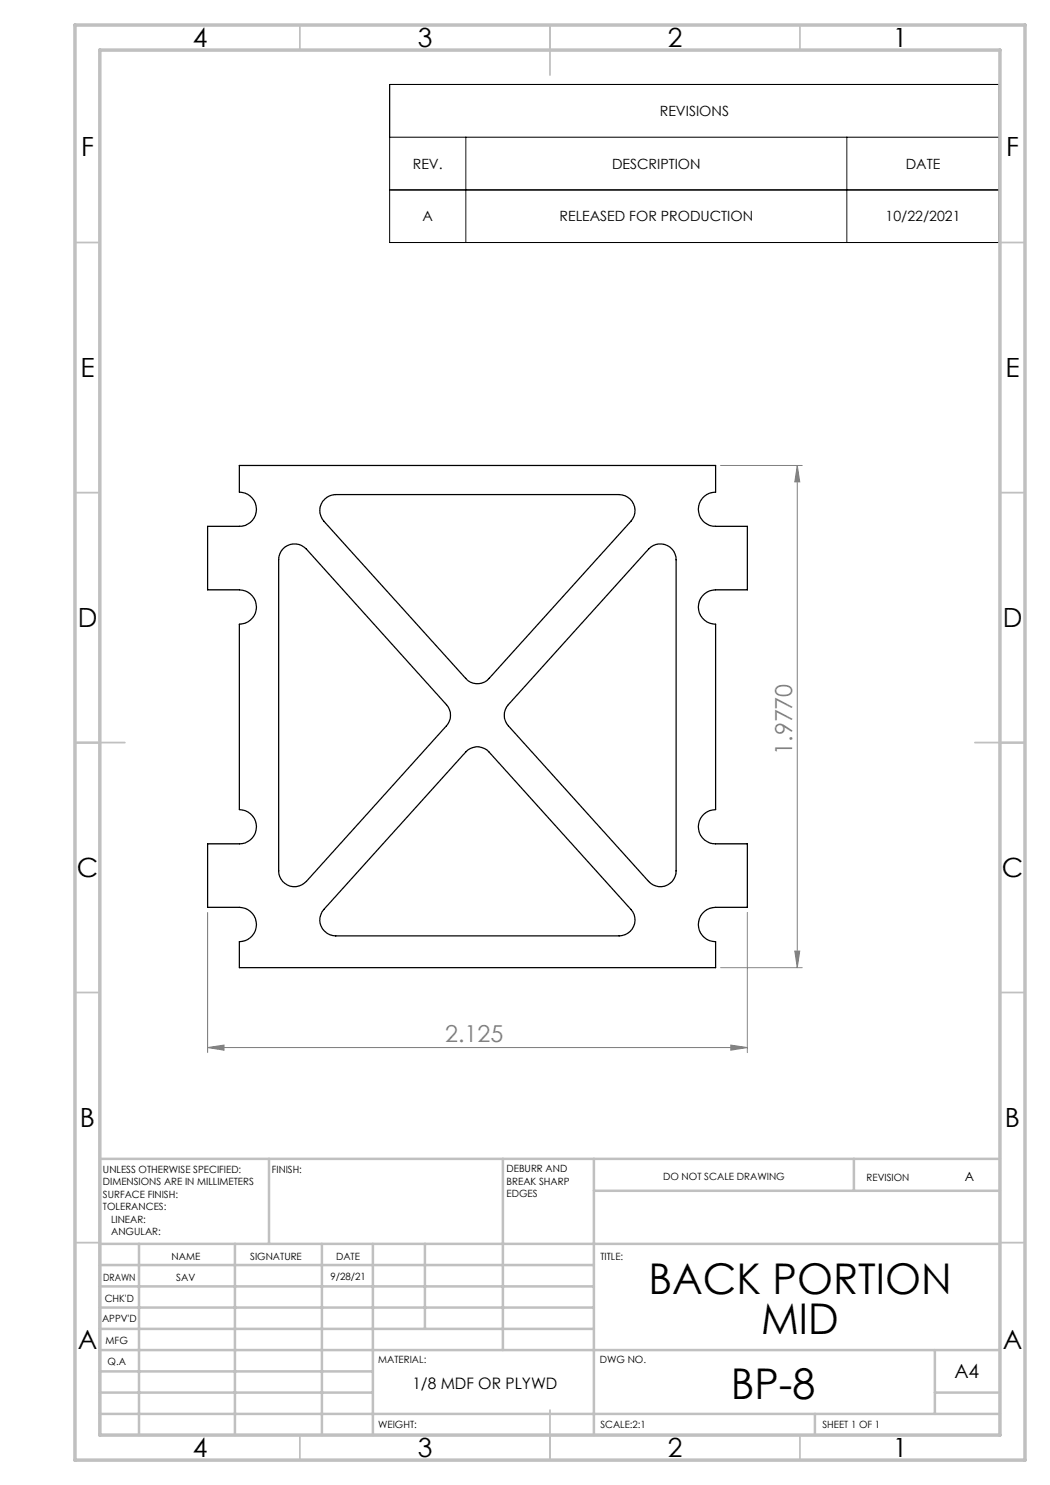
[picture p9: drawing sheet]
<svg xmlns="http://www.w3.org/2000/svg" width="210mm" height="297mm" viewBox="0 0 210 297" stroke-linecap="round" stroke-linejoin="round" font-family="sans-serif">
<path d="M144.1 93.1h16.3M159.5 93.1l.4 3.3h-.9zM159.5 93.1v100.4M41.5 182.5v28M144.1 193.5h16.3M149.5 182.5v28M159 190.2h.9l-.4 3.3zM41.5 209.5l3.3-.5v1zM41.5 209.5h108M146.2 209l3.3 .5-3.3 .5z" fill="none" stroke="#808080" stroke-width=".2"/>
<path d="M77.9 16.9h121.9v31.6h-121.9zM77.9 27.4h121.9M93.2 27.4v21.1M169.4 27.4v21.1M199.8 38h-121.9" fill="none" stroke="#000" stroke-width=".2"/>
<g fill="none" stroke="#c0c0c0" stroke-width=".35">
<path d="M60 5v5M110 5v10M160 5v5M15 48.5h5M200 48.5h5M15 98.5h5M200 98.5h5M15 148.5h10M195 148.5h10M15 198.5h5M200 198.5h5M15 248.5h5"/>
<path d="M200 248.5h5M60 287v5M110 282v10M160 287v5"/>
</g>
<g fill="none" stroke="#c0c0c0" stroke-width=".5">
<path d="M53.8 231.8v17M100.6 231.8v38.2M118.8 231.8v55.2M118.8 238.2h81.2M170.8 231.8v6.4M200 231.8h-180v55.2M20 248.8h180M20 257.3h98.8M20 253h98.8M27.8 248.8v38.2M47 248.8v38.2M64.4 248.8v38.2"/>
<path d="M74.6 248.8v38.2M85 248.8v17M20 265.8h98.8M20 261.5h98.8M20 278.5h54.6M20 274.3h54.6M20 270h180M187 278.5h13M187 270v12.8M20 282.8h180M163 282.8v4.2"/>
</g>
<path d="M15 5h190v287h-190zM20 10h180v277h-180z" fill="none" stroke="#c0c0c0" stroke-width=".7"/>
<g fill="#808080">
<path d="M41.5 209.5l3.3-.5v1zM146.2 209l3.3 .5-3.3 .5z"/>
<path d="M159 190.2h.9l-.4 3.3zM159.5 93.1l.4 3.3h-.9z"/>
</g>
<path d="M47.9 93.1h95.2v5.3a3.4 3.4 0 0 0-3.4 3.4 3.4 3.4 0 0 0 3.4 3.5h6.4v12.7h-6.4a3.4 3.4 0 0 0-3.4 3.4 3.4 3.4 0 0 0 3.4 3.4v37.1a3.4 3.4 0 0 0-3.4 3.4 3.4 3.4 0 0 0 3.4 3.5h6.4v12.7h-6.4a3.4 3.4 0 0 0-3.4 3.4 3.4 3.4 0 0 0 3.4 3.4v5.2h-95.2v-5.2a3.4 3.4 0 0 0 3.4-3.4 3.4 3.4 0 0 0-3.4-3.4h-6.4v-12.7h6.4a3.4 3.4 0 0 0 3.4-3.5 3.4 3.4 0 0 0-3.4-3.4v-37.1a3.4 3.4 0 0 0 3.4-3.4 3.4 3.4 0 0 0-3.4-3.4h-6.4v-12.7h6.4a3.4 3.4 0 0 0 3.4-3.5 3.4 3.4 0 0 0-3.4-3.4zM64.9 99.8a3.1 3.1 0 0 1 2.2-.9h56.7a3.2 3.2 0 0 1 2.9 1.9 3.2 3.2 0 0 1-.5 3.4l-28.4 31.5a3.1 3.1 0 0 1-4.7 0l-28.3-31.5a3.2 3.2 0 0 1 .1-4.4zM56.6 109.8a3.2 3.2 0 0 1 4.7 0l28 31.1a3.2 3.2 0 0 1 0 4.3l-28 31.1a3.2 3.2 0 0 1-3.5 .8 3.2 3.2 0 0 1-2.1-2.9v-62.3a3.2 3.2 0 0 1 .9-2.1zM129.7 109.8a3.2 3.2 0 0 1 3.5-.8 3.2 3.2 0 0 1 2 2.9v62.3a3.1 3.1 0 0 1-2 2.9 3.1 3.1 0 0 1-3.5-.8l-28-31.1a3.2 3.2 0 0 1 0-4.3zM93.1 150.4a3.1 3.1 0 0 1 4.7 0l28.4 31.5a3.2 3.2 0 0 1 .5 3.4 3.2 3.2 0 0 1-2.9 1.9h-56.7a3.2 3.2 0 0 1-2.9-1.9 3.2 3.2 0 0 1 .6-3.4z" fill="none" stroke="#000" stroke-width=".25"/>
<g font-size="8.5">
<text x="129.7" y="258.8">BACK PORTION</text>
<text x="152.2" y="266.9">MID</text>
<text x="146.2" y="279.7">BP-8</text>
</g>
<g font-size="5.3">
<text x="38.5" y="9.5">4</text>
<text x="83.5" y="9.5">3</text>
<text x="133.6" y="9.5">2</text>
<text x="178.6" y="9.5">1</text>
<text x="16.2" y="31.2">F</text>
<text x="201.2" y="31.2">F</text>
<text x="16.1" y="75.5">E</text>
<text x="201.1" y="75.5">E</text>
<text x="15.5" y="125.5">D</text>
<text x="200.5" y="125.5">D</text>
<text x="15.4" y="175.5">C</text>
<text x="200.4" y="175.5">C</text>
<text x="16" y="225.5">B</text>
<text x="201" y="225.5">B</text>
<text x="15.5" y="269.8">A</text>
<text x="200.5" y="269.8">A</text>
<text x="38.5" y="291.5">4</text>
<text x="83.5" y="291.5">3</text>
<text x="133.6" y="291.5">2</text>
<text x="178.6" y="291.5">1</text>
</g>
<g font-size="4.7" fill="#808080">
<text x="158.5" y="151" transform="rotate(-90 158.5 151)">1.9770</text>
<text x="89" y="208.5">2.125</text>
</g>
<text font-size="3.9" x="190.9" y="275.5">A4</text>
<text font-size="3.2" x="82.5" y="277.9">1/8 MDF OR PLYWD</text>
<g font-size="2.8">
<text x="132" y="23.2">REVISIONS</text>
<text x="82.6" y="33.7">REV.</text>
<text x="122.4" y="33.7">DESCRIPTION</text>
<text x="181.2" y="33.7">DATE</text>
<text x="84.5" y="44.3">A</text>
<text x="111.9" y="44.3">RELEASED FOR PRODUCTION</text>
<text x="177.1" y="44.3">10/22/2021</text>
</g>
<text font-size="2.5" x="192.9" y="236.1">A</text>
<g font-size="2">
<text x="20.6" y="234.6">UNLESS OTHERWISE SPECIFIED:</text>
<text x="20.6" y="237.1">DIMENSIONS ARE IN MILLIMETERS</text>
<text x="20.6" y="239.6">SURFACE FINISH:</text>
<text x="54.4" y="234.6">FINISH:</text>
<text x="101.3" y="234.5">DEBURR AND</text>
<text x="101.3" y="237">BREAK SHARP</text>
<text x="101.3" y="239.5">EDGES</text>
<text x="132.6" y="236">DO NOT SCALE DRAWING</text>
<text x="173.3" y="236.2">REVISION</text>
<text x="20.6" y="242.1">TOLERANCES:</text>
<text x="22.2" y="244.6">LINEAR:</text>
<text x="22.2" y="247.1">ANGULAR:</text>
<text x="34.3" y="252">NAME</text>
<text x="50" y="251.9">SIGNATURE</text>
<text x="67.2" y="251.9">DATE</text>
<text x="120.1" y="251.9">TITLE:</text>
<text x="20.6" y="256.1">DRAWN</text>
<text x="35.3" y="256.1">SAV</text>
<text x="66.1" y="255.9">9/28/21</text>
<text x="20.9" y="260.3">CHK'D</text>
<text x="20.4" y="264.4">APPV'D</text>
<text x="21.1" y="268.8">MFG</text>
<text x="21.5" y="273">Q.A</text>
<text x="75.6" y="272.5">MATERIAL:</text>
<text x="120" y="272.5">DWG NO.</text>
<text x="75.6" y="285.5">WEIGHT:</text>
<text x="120.1" y="285.6">SCALE:2:1</text>
<text x="164.5" y="285.6">SHEET 1 OF 1</text>
</g>
</svg>
